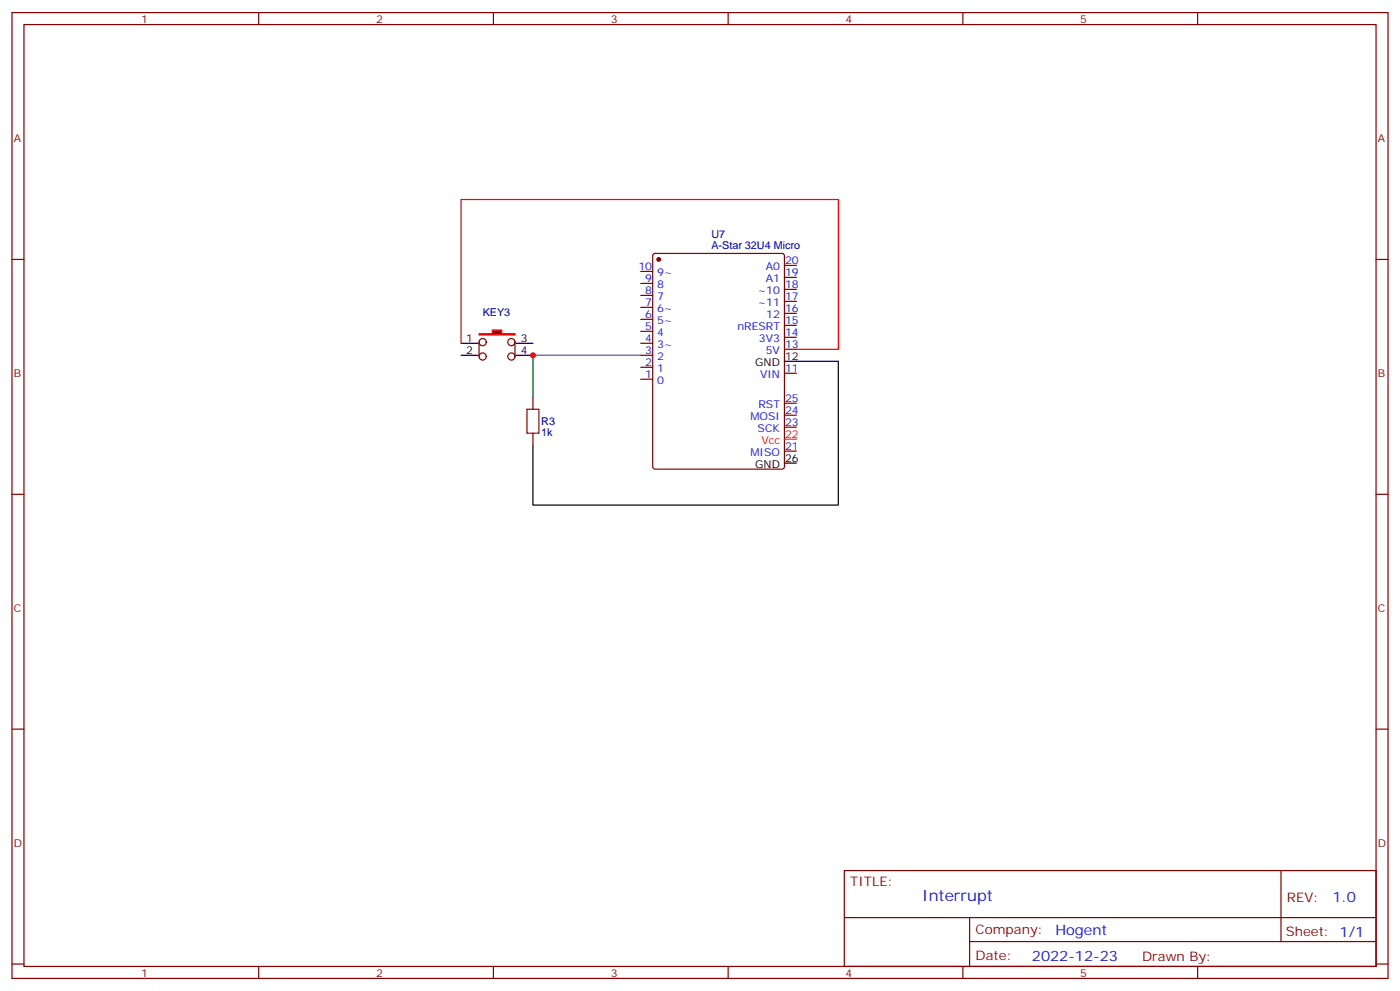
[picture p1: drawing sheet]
<svg xmlns="http://www.w3.org/2000/svg" width="412mm" height="292mm" viewBox="0 0 412 292" stroke-linecap="round" stroke-linejoin="round" font-family="sans-serif">
<g fill="none" stroke="#870000" stroke-width=".35">
<path d="M3.5 3.7h405.4v284.3h-405.4zM7.1 7.2h398.2v277.3h-398.2zM76.2 3.7v3.5M145.3 3.7v3.5M214.5 3.7v3.5M283.6 3.7v3.5M352.8 3.7v3.5M3.5 76.4h3.6M188.7 79.9h3.6M192.5 74.8l.5-.2h37.4l.6 .4 .1 62.4-.5 .7h-37.6l-.7-.4v-62.4zM231.1 78.1h3.5M405.3 76.4h3.6"/>
<path d="M188.7 97.5h3.6M188.7 94h3.6M188.7 90.5h3.6M188.7 87h3.6M188.7 83.4h3.6M231.1 99.3h3.5M231.1 95.8h3.5M231.1 92.3h3.5M231.1 88.7h3.5M231.1 85.2h3.5M231.1 81.7h3.5M188.7 111.7h3.6"/>
<path d="M188.7 108.1h3.6M188.7 104.6h3.6M188.7 101.1h3.6M231.1 109.9h3.5M231.1 102.8h3.5M231.1 118.7h3.5M231.1 132.8h3.5M231.1 125.8h3.5M231.1 122.2h3.5M3.5 145.5h3.6M405.3 145.5h3.6M3.5 214.7h3.6"/>
<path d="M405.3 214.7h3.6M248.7 256.3h156.6v28.2h-156.6zM377.3 256.3v20.9M248.7 270.1h156.5M285.6 277.2h119.6M285.6 270.1v14.2M3.5 283.8h3.6M76.2 284.5v3.5M145.3 284.5v3.5M214.5 284.5v3.5M283.6 284.5v3.5M352.8 284.5v3.5"/>
<path d="M405.3 283.8h3.6"/>
</g>
<circle cx="194" cy="76.4" r=".53" fill="#870000" stroke="#870000" stroke-width=".35"/>
<path d="M135.8 101.1h3.5M135.8 104.6h3.5M231.1 106.4h3.5M231.1 136.3h3.5" fill="none" stroke="#000" stroke-width=".35"/>
<path d="M231.1 129.3h3.5" fill="none" stroke="#f00" stroke-width=".35"/>
<path d="M141.1 98.2h3.9v-1h2.8v1h3.9v.4h-10.6z" fill="#870000" stroke="#f00" stroke-width=".35"/>
<g fill="none" stroke="#870000" stroke-width=".35">
<path d="M141.1 100.7v4.3M151.7 100.7v4.3M157 116.9v3.6M157 127.5v3.6"/>
<circle cx="142.2" cy="100.7" r="1.06"/>
<circle cx="142.2" cy="105" r="1.06"/>
<circle cx="150.6" cy="100.7" r="1.06"/>
<circle cx="150.6" cy="105" r="1.06"/>
</g>
<path d="M139.3 101.1h1.5M139.3 104.6h1.5M152 101.1h5M152 104.6h5M234.6 106.4h12.3v42.3h-89.9v-17.6" fill="none" stroke="#000" stroke-width=".35"/>
<path d="M155.2 120.5h3.5v7h-3.5z" fill="none" stroke="#a10000" stroke-width=".35"/>
<path d="M188.7 104.6h-31.7v12.3" fill="none" stroke="#008700" stroke-width=".35"/>
<path d="M135.8 101.1v-42.4h111.1v44.1h-12.3" fill="none" stroke="#f00" stroke-width=".35"/>
<circle cx="157" cy="104.6" r=".88" fill="#c00"/>
<text font-size="4.6" fill="#00f" x="271.6" y="265.1">Interrupt</text>
<g font-size="4.2" fill="#00f">
<text x="392.5" y="265.6">1.0</text>
<text x="310.9" y="275.1">Hogent</text>
<text x="304" y="282.9">2022-12-23</text>
</g>
<g font-size="3.9" fill="#800">
<text x="250.5" y="260.9">TITLE:</text>
<text x="379.1" y="265.6">REV:</text>
<text x="287.4" y="275.1">Company:</text>
<text x="378.7" y="275.7">Sheet: 1/1</text>
<text x="287.4" y="282.8">Date:</text>
<text x="336.4" y="282.8">Drawn By:</text>
</g>
<g font-size="3.2" fill="#800">
<text x="41.6" y="6.7">1</text>
<text x="110.8" y="6.7">2</text>
<text x="179.9" y="6.7">3</text>
<text x="249.1" y="6.7">4</text>
<text x="318.2" y="6.7">5</text>
<text x="4.1" y="41.8">A</text>
<text x="405.9" y="41.8">A</text>
<text x="4.1" y="110.9">B</text>
<text x="405.9" y="110.9">B</text>
<text x="4.1" y="180.1">C</text>
<text x="405.9" y="180.1">C</text>
<text x="4.1" y="249.2">D</text>
<text x="405.9" y="249.2">D</text>
<text x="41.6" y="287.5">1</text>
<text x="110.8" y="287.5">2</text>
<text x="179.9" y="287.5">3</text>
<text x="249.1" y="287.5">4</text>
<text x="318.2" y="287.5">5</text>
</g>
<g font-size="3.2" fill="#000080">
<text x="209.6" y="70.1">U7</text>
<text x="209.6" y="73.2">A-Star 32U4 Micro</text>
<text x="142.2" y="93">KEY3</text>
<text x="159.5" y="125.1">R3</text>
<text x="159.5" y="128.3">1k</text>
</g>
<g font-size="3.2" fill="#00f">
<text x="231.2" y="77.8">20</text>
<text x="188.1" y="79.6">10</text>
<text x="190.1" y="83.1">9</text>
<text x="193.6" y="81.3">9~</text>
<text x="225.6" y="83.1">A1</text>
<text x="225.6" y="79.6">A0</text>
<text x="231.2" y="81.3">19</text>
<text x="190.1" y="86.6">8</text>
<text x="193.6" y="88.4">7</text>
<text x="193.6" y="84.8">8</text>
<text x="223.1" y="86.6">~10</text>
<text x="231.2" y="88.4">17</text>
<text x="231.2" y="84.8">18</text>
<text x="190.1" y="93.7">6</text>
<text x="190.1" y="90.1">7</text>
<text x="193.6" y="95.4">5~</text>
<text x="193.6" y="91.9">6~</text>
<text x="223.1" y="90.1">~11</text>
<text x="225.7" y="93.7">12</text>
<text x="231.2" y="95.4">15</text>
<text x="231.2" y="91.9">16</text>
<text x="190.1" y="100.7">4</text>
<text x="190.1" y="97.2">5</text>
<text x="193.6" y="99">4</text>
<text x="217.2" y="97.2">nRESRT</text>
<text x="223.6" y="100.7">3V3</text>
<text x="231.2" y="99">14</text>
<text x="190.1" y="107.8">2</text>
<text x="190.1" y="104.2">3</text>
<text x="193.6" y="106">2</text>
<text x="193.6" y="102.5">3~</text>
<text x="225.6" y="104.2">5V</text>
<text x="231.2" y="102.5">13</text>
<text x="190.1" y="111.3">1</text>
<text x="193.6" y="113.1">0</text>
<text x="193.6" y="109.5">1</text>
<text x="223.9" y="111.3">VIN</text>
<text x="231.2" y="109.5">11</text>
<text x="231.2" y="118.4">25</text>
<text x="221.1" y="123.6">MOSI</text>
<text x="223.4" y="120.1">RST</text>
<text x="231.2" y="125.4">23</text>
<text x="231.2" y="121.9">24</text>
<text x="223.2" y="127.2">SCK</text>
<text x="221.1" y="134.2">MISO</text>
<text x="231.2" y="132.5">21</text>
</g>
<g font-size="3.2">
<text x="137.3" y="100.7">1</text>
<text x="153.5" y="100.7">3</text>
<text x="137.3" y="104.2">2</text>
<text x="153.5" y="104.2">4</text>
<text x="222.5" y="107.8">GND</text>
<text x="231.2" y="106">12</text>
<text x="222.5" y="137.8">GND</text>
<text x="231.2" y="136">26</text>
</g>
<g font-size="3.2" fill="#f00">
<text x="224.3" y="130.7">Vcc</text>
<text x="231.2" y="128.9">22</text>
</g>
</svg>
